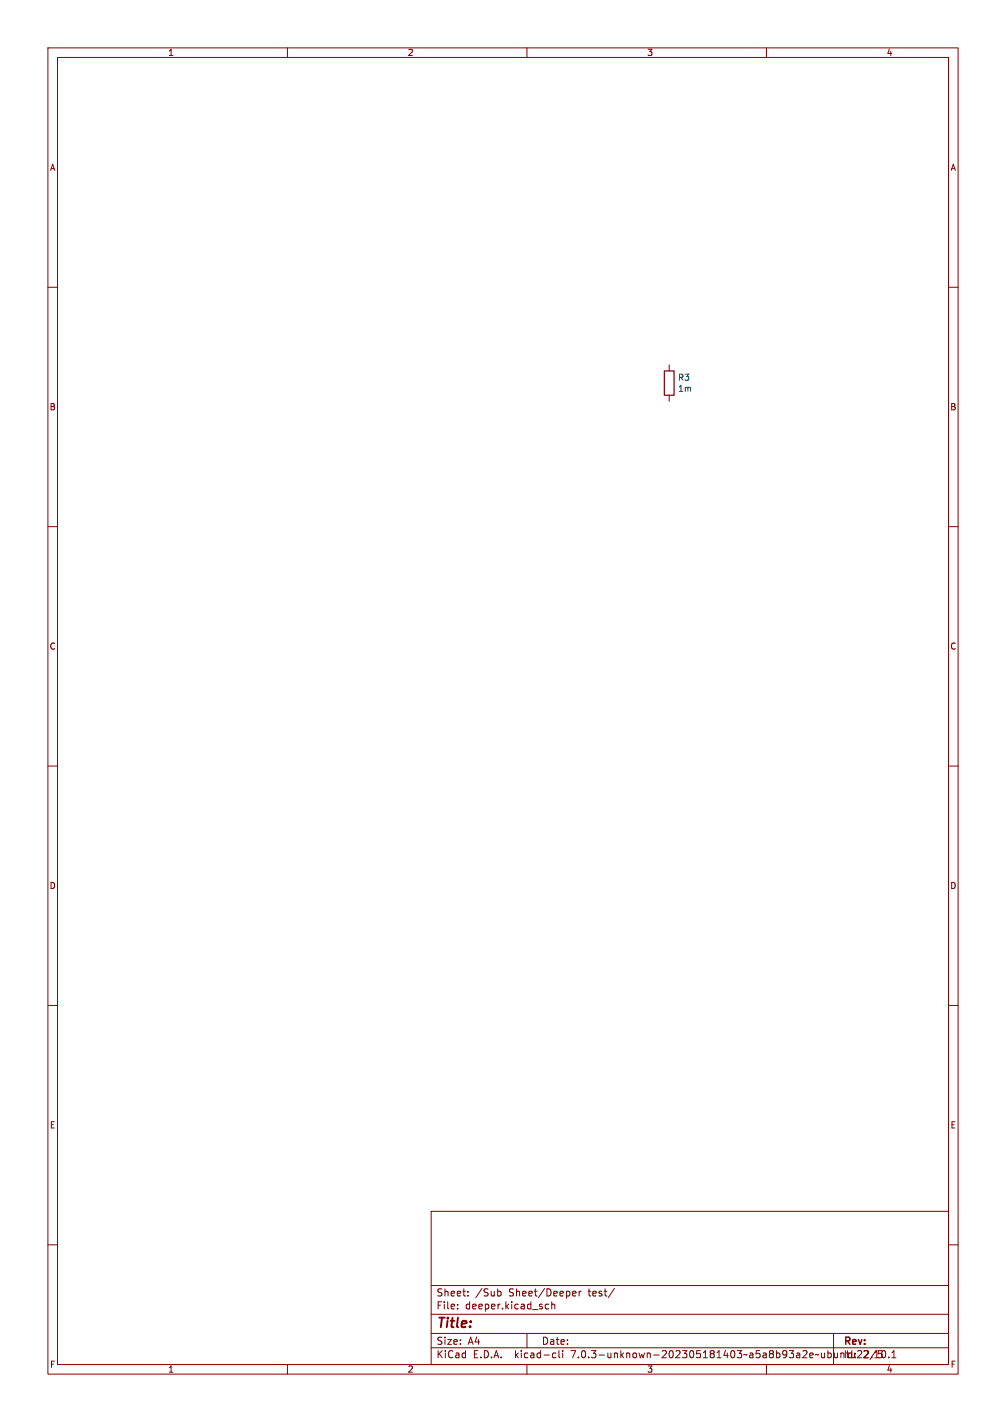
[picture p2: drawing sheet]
<svg xmlns="http://www.w3.org/2000/svg" width="210mm" height="297mm" viewBox="0 0 210 297" stroke-linecap="round" stroke-linejoin="round" font-family="sans-serif">
<g fill="none" stroke="#840000" stroke-width=".21">
<path d="M10 10h190v277h-190zM12 12h186v273h-186zM60 10v2M110 10v2M160 10v2M10 60h2M198 60h2M139.7 76.2v1.3M139.7 82.6v1.2M10 110h2M198 110h2M10 160h2"/>
<path d="M198 160h2M10 210h2M198 210h2M10 260h2M90 253h108v32h-108zM198 260h2M90 278.5h108M90 274.5h108M90 268.5h108M95.5 273.2v.2M95.5 272.5v.1M97.7 270.5v.2"/>
<path d="M97.7 269.8v.1M104 269.7h.3l.3 .3-.1 .5-.5 .2M110 278.5v3M114 273.3h.5M114 272.5h.5M115.2 272.5l.2-.1 .4 .1v.9M115.2 271.9v1.5M119.6 269.8l.4-.1 .2 .3-.7 .2M119.6 270.6h.6M120.9 269.7v1M121.3 269.7l-.4 .3M128.2 269.1l-1.2 1.9"/>
<path d="M174 278.5v6.5M60 285v2M90 281.5h108M110 285v2M115.5 283.5h.5M115.5 282.7h.5M116.7 282.1v1.3l.2 .2M117.5 282.1v.1M117.5 282.6v1M160 285v2M179.6 282.1l-.6 .1M179.8 282.7l-.8 .9h.9"/>
<path d="M183.4 282.1h.7M183.5 282.7h.4l.3 .2-.2 .6-.5 .1M184.3 282.2l.1-.1a.8 .8 0 0 1 .5 .7 .8 .8 0 0 1-.5 .8 1 1 0 0 1-.1-1.4zM185.5 283.4v.2M186.2 283.6h.8M186.2 282.5l.4-.4v1.5"/>
</g>
<path d="M138.7 77.5h2v5.1h-2z" fill="none" stroke="#840000" stroke-width=".25"/>
<text font-size="2.8" fill="#840000" x="91" y="277.8">Title:</text>
<g font-size="2.1" fill="#840000">
<text x="91" y="273.6">File:</text>
<text x="91" y="270.9">Sheet:</text>
<text x="97" y="273.6">deeper.kicad_sch</text>
<text x="99.2" y="270.9">/Sub</text>
<text x="106.1" y="270.9">Sheet/Deeper</text>
<text x="122.8" y="270.9">test/</text>
<text x="91" y="281">Size:</text>
<text x="97.6" y="281">A4</text>
<text x="113" y="281">Date:</text>
<text x="176" y="281.2">Rev:</text>
<text x="91" y="283.8">KiCad</text>
<text x="98.7" y="283.8">E.D.A.</text>
<text x="107.4" y="283.8">kicad-cli</text>
<text x="119.2" y="283.8">7.0.3-unknown-202305181403~a5a8b93a2e~ubuntu22.10.1 Id:</text>
<text x="180" y="283.8">2/5</text>
</g>
<g font-size="1.8" fill="#840000">
<text x="35" y="11.8">1</text>
<text x="85" y="11.8">2</text>
<text x="135" y="11.8">3</text>
<text x="185" y="11.8">4</text>
<text x="10.4" y="35.8">A</text>
<text x="198.4" y="35.8">A</text>
<text x="10.3" y="85.8">B</text>
<text x="198.3" y="85.8">B</text>
<text x="10.3" y="135.8">C</text>
<text x="198.3" y="135.8">C</text>
<text x="10.3" y="185.8">D</text>
<text x="198.3" y="185.8">D</text>
<text x="10.4" y="235.8">E</text>
<text x="198.4" y="235.8">E</text>
<text x="10.4" y="285.8">F</text>
<text x="35" y="286.8">1</text>
<text x="85" y="286.8">2</text>
<text x="135" y="286.8">3</text>
<text x="185" y="286.8">4</text>
<text x="198.4" y="285.8">F</text>
</g>
<g font-size="1.8" fill="#006464">
<text x="141.5" y="79.7">R3</text>
<text x="141.5" y="82">1m</text>
</g>
</svg>
